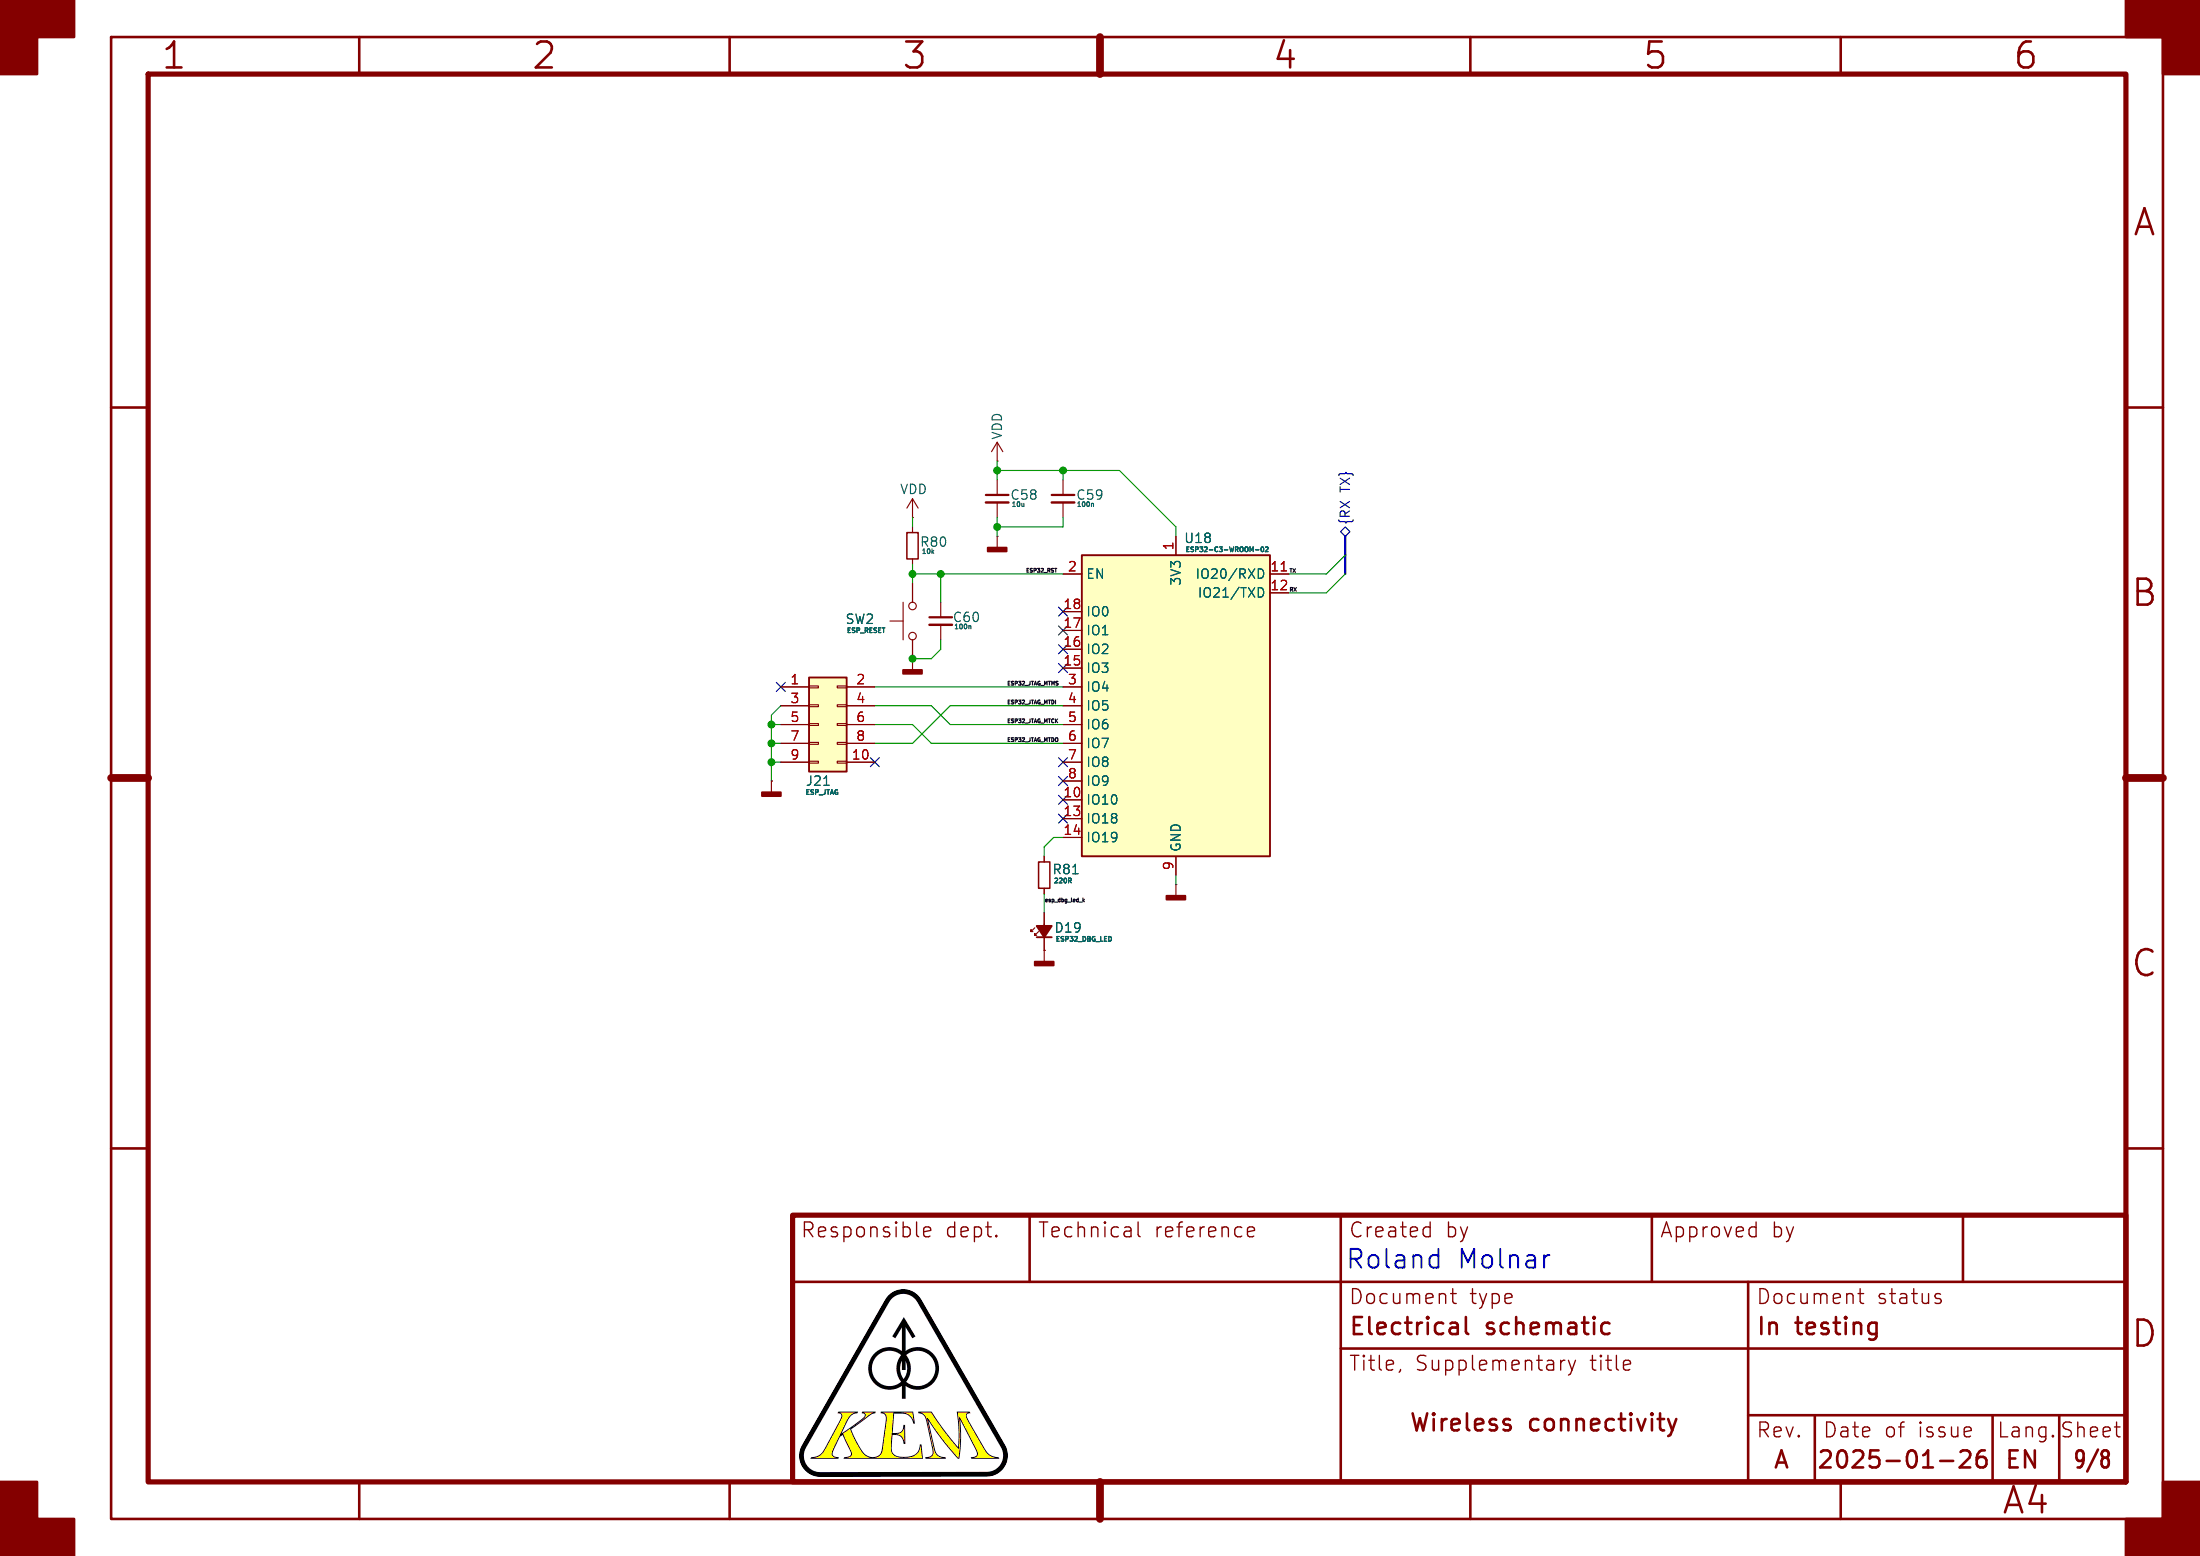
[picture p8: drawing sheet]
(kicad_sch
 (version 20250114)
 (generator "eeschema")
 (generator_version "9.0")
 (paper "A4")
 (title_block
  (title "Wireless connectivity")
  (date "2025-01-26")
  (rev "A")
  (comment 2 "Electrical schematic")
  (comment 3 "In testing")
  (comment 4 "EN"))
 (lib_symbols
  (symbol "Connector_Generic:Conn_02x05_Odd_Even"
   (pin_names
    (offset 1.016) (hide yes)) (exclude_from_sim no) (in_bom yes) (on_board yes)
   (property "Reference" "J" (at 1.27 7.62 0) (effects (font (size 1.27 1.27))))
   (property "Value" "Conn_02x05_Odd_Even" (at 1.27 -7.62 0) (effects (font (size 1.27 1.27))))
   (property "Footprint" "" (at 0 0 0) (effects (font (size 1.27 1.27)) (hide yes)))
   (property "Datasheet" "~" (at 0 0 0) (effects (font (size 1.27 1.27)) (hide yes)))
   (property "Description" "Generic connector, double row, 02x05, odd/even pin numbering scheme (row 1 odd numbers, row 2 even numbers), script generated (kicad-library-utils/schlib/autogen/connector/)" (at 0 0 0) (effects (font (size 1.27 1.27)) (hide yes)))
   (symbol "Conn_02x05_Odd_Even_1_1"
    (rectangle (start -1.27 6.35) (end 3.81 -6.35) (stroke (width 0.254) (type default)) (fill (type background)))
    (rectangle (start -1.27 5.207) (end 0 4.953) (stroke (width 0.1524) (type default)) (fill (type none)))
    (rectangle (start -1.27 2.667) (end 0 2.413) (stroke (width 0.1524) (type default)) (fill (type none)))
    (rectangle (start -1.27 0.127) (end 0 -0.127) (stroke (width 0.1524) (type default)) (fill (type none)))
    (rectangle (start -1.27 -2.413) (end 0 -2.667) (stroke (width 0.1524) (type default)) (fill (type none)))
    (rectangle (start -1.27 -4.953) (end 0 -5.207) (stroke (width 0.1524) (type default)) (fill (type none)))
    (rectangle (start 3.81 5.207) (end 2.54 4.953) (stroke (width 0.1524) (type default)) (fill (type none)))
    (rectangle (start 3.81 2.667) (end 2.54 2.413) (stroke (width 0.1524) (type default)) (fill (type none)))
    (rectangle (start 3.81 0.127) (end 2.54 -0.127) (stroke (width 0.1524) (type default)) (fill (type none)))
    (rectangle (start 3.81 -2.413) (end 2.54 -2.667) (stroke (width 0.1524) (type default)) (fill (type none)))
    (rectangle (start 3.81 -4.953) (end 2.54 -5.207) (stroke (width 0.1524) (type default)) (fill (type none)))
    (pin passive line (at -5.08 5.08 0) (length 3.81) (name "Pin_1" (effects (font (size 1.27 1.27)))) (number "1" (effects (font (size 1.27 1.27)))))
    (pin passive line (at -5.08 2.54 0) (length 3.81) (name "Pin_3" (effects (font (size 1.27 1.27)))) (number "3" (effects (font (size 1.27 1.27)))))
    (pin passive line (at -5.08 0 0) (length 3.81) (name "Pin_5" (effects (font (size 1.27 1.27)))) (number "5" (effects (font (size 1.27 1.27)))))
    (pin passive line (at -5.08 -2.54 0) (length 3.81) (name "Pin_7" (effects (font (size 1.27 1.27)))) (number "7" (effects (font (size 1.27 1.27)))))
    (pin passive line (at -5.08 -5.08 0) (length 3.81) (name "Pin_9" (effects (font (size 1.27 1.27)))) (number "9" (effects (font (size 1.27 1.27)))))
    (pin passive line (at 7.62 5.08 180) (length 3.81) (name "Pin_2" (effects (font (size 1.27 1.27)))) (number "2" (effects (font (size 1.27 1.27)))))
    (pin passive line (at 7.62 2.54 180) (length 3.81) (name "Pin_4" (effects (font (size 1.27 1.27)))) (number "4" (effects (font (size 1.27 1.27)))))
    (pin passive line (at 7.62 0 180) (length 3.81) (name "Pin_6" (effects (font (size 1.27 1.27)))) (number "6" (effects (font (size 1.27 1.27)))))
    (pin passive line (at 7.62 -2.54 180) (length 3.81) (name "Pin_8" (effects (font (size 1.27 1.27)))) (number "8" (effects (font (size 1.27 1.27)))))
    (pin passive line (at 7.62 -5.08 180) (length 3.81) (name "Pin_10" (effects (font (size 1.27 1.27)))) (number "10" (effects (font (size 1.27 1.27))))))
   (embedded_fonts no))
  (symbol "Device:C_Small"
   (pin_numbers (hide yes))
   (pin_names
    (offset 0.254) (hide yes)) (exclude_from_sim no) (in_bom yes) (on_board yes)
   (property "Reference" "C" (at 0.254 1.778 0) (effects (font (size 1.27 1.27)) (justify left)))
   (property "Value" "C_Small" (at 0.254 -2.032 0) (effects (font (size 1.27 1.27)) (justify left)))
   (property "Footprint" "" (at 0 0 0) (effects (font (size 1.27 1.27)) (hide yes)))
   (property "Datasheet" "~" (at 0 0 0) (effects (font (size 1.27 1.27)) (hide yes)))
   (property "Description" "Unpolarized capacitor, small symbol" (at 0 0 0) (effects (font (size 1.27 1.27)) (hide yes)))
   (symbol "C_Small_0_1"
    (polyline (pts (xy -1.524 0.508) (xy 1.524 0.508)) (stroke (width 0.3048) (type default)) (fill (type none)))
    (polyline (pts (xy -1.524 -0.508) (xy 1.524 -0.508)) (stroke (width 0.3302) (type default)) (fill (type none))))
   (symbol "C_Small_1_1"
    (pin passive line (at 0 2.54 270) (length 2.032) (name "~" (effects (font (size 1.27 1.27)))) (number "1" (effects (font (size 1.27 1.27)))))
    (pin passive line (at 0 -2.54 90) (length 2.032) (name "~" (effects (font (size 1.27 1.27)))) (number "2" (effects (font (size 1.27 1.27))))))
   (embedded_fonts no))
  (symbol "Device:LED_Small_Filled"
   (pin_numbers (hide yes))
   (pin_names
    (offset 0.254) (hide yes)) (exclude_from_sim no) (in_bom yes) (on_board yes)
   (property "Reference" "D" (at -1.27 3.175 0) (effects (font (size 1.27 1.27)) (justify left)))
   (property "Value" "LED_Small_Filled" (at -4.445 -2.54 0) (effects (font (size 1.27 1.27)) (justify left)))
   (property "Footprint" "" (at 0 0 90) (effects (font (size 1.27 1.27)) (hide yes)))
   (property "Datasheet" "~" (at 0 0 90) (effects (font (size 1.27 1.27)) (hide yes)))
   (property "Description" "Light emitting diode, small symbol, filled shape" (at 0 0 0) (effects (font (size 1.27 1.27)) (hide yes)))
   (symbol "LED_Small_Filled_0_1"
    (polyline (pts (xy -0.762 -1.016) (xy -0.762 1.016)) (stroke (width 0.254) (type default)) (fill (type none)))
    (polyline (pts (xy 0 0.762) (xy -0.508 1.27) (xy -0.254 1.27) (xy -0.508 1.27) (xy -0.508 1.016)) (stroke (width 0) (type default)) (fill (type none)))
    (polyline (pts (xy 0.508 1.27) (xy 0 1.778) (xy 0.254 1.778) (xy 0 1.778) (xy 0 1.524)) (stroke (width 0) (type default)) (fill (type none)))
    (polyline (pts (xy 0.762 -1.016) (xy -0.762 0) (xy 0.762 1.016) (xy 0.762 -1.016)) (stroke (width 0.254) (type default)) (fill (type outline)))
    (polyline (pts (xy 1.016 0) (xy -0.762 0)) (stroke (width 0) (type default)) (fill (type none))))
   (symbol "LED_Small_Filled_1_1"
    (pin passive line (at -2.54 0 0) (length 1.778) (name "K" (effects (font (size 1.27 1.27)))) (number "1" (effects (font (size 1.27 1.27)))))
    (pin passive line (at 2.54 0 180) (length 1.778) (name "A" (effects (font (size 1.27 1.27)))) (number "2" (effects (font (size 1.27 1.27))))))
   (embedded_fonts no))
  (symbol "Device:R_Small"
   (pin_numbers (hide yes))
   (pin_names
    (offset 0.254) (hide yes)) (exclude_from_sim no) (in_bom yes) (on_board yes)
   (property "Reference" "R" (at 0.762 0.508 0) (effects (font (size 1.27 1.27)) (justify left)))
   (property "Value" "R_Small" (at 0.762 -1.016 0) (effects (font (size 1.27 1.27)) (justify left)))
   (property "Footprint" "" (at 0 0 0) (effects (font (size 1.27 1.27)) (hide yes)))
   (property "Datasheet" "~" (at 0 0 0) (effects (font (size 1.27 1.27)) (hide yes)))
   (property "Description" "Resistor, small symbol" (at 0 0 0) (effects (font (size 1.27 1.27)) (hide yes)))
   (symbol "R_Small_0_1"
    (rectangle (start -0.762 1.778) (end 0.762 -1.778) (stroke (width 0.2032) (type default)) (fill (type none))))
   (symbol "R_Small_1_1"
    (pin passive line (at 0 2.54 270) (length 0.762) (name "~" (effects (font (size 1.27 1.27)))) (number "1" (effects (font (size 1.27 1.27)))))
    (pin passive line (at 0 -2.54 90) (length 0.762) (name "~" (effects (font (size 1.27 1.27)))) (number "2" (effects (font (size 1.27 1.27))))))
   (embedded_fonts no))
  (symbol "RF_Module:ESP32-C3-WROOM-02" (exclude_from_sim no) (in_bom yes) (on_board yes)
   (property "Reference" "U" (at -12.192 21.336 0) (effects (font (size 1.27 1.27))))
   (property "Value" "ESP32-C3-WROOM-02" (at 12.192 21.336 0) (effects (font (size 1.27 1.27))))
   (property "Footprint" "RF_Module:ESP32-C3-WROOM-02" (at 0 0.635 0) (effects (font (size 1.27 1.27)) (hide yes)))
   (property "Datasheet" "https://www.espressif.com/sites/default/files/documentation/esp32-c3-wroom-02_datasheet_en.pdf" (at 0 0.635 0) (effects (font (size 1.27 1.27)) (hide yes)))
   (property "Description" "802.11 b/g/n Wi­Fi and Bluetooth 5 module, ESP32­C3 SoC, RISC­V microprocessor, On-board antenna" (at 0 0.635 0) (effects (font (size 1.27 1.27)) (hide yes)))
   (symbol "ESP32-C3-WROOM-02_1_1"
    (rectangle (start -12.7 20.32) (end 12.7 -20.32) (stroke (width 0.254) (type default)) (fill (type background)))
    (pin input line (at -15.24 17.78 0) (length 2.54) (name "EN" (effects (font (size 1.27 1.27)))) (number "2" (effects (font (size 1.27 1.27)))))
    (pin bidirectional line (at -15.24 12.7 0) (length 2.54) (name "IO0" (effects (font (size 1.27 1.27)))) (number "18" (effects (font (size 1.27 1.27)))))
    (pin bidirectional line (at -15.24 10.16 0) (length 2.54) (name "IO1" (effects (font (size 1.27 1.27)))) (number "17" (effects (font (size 1.27 1.27)))))
    (pin bidirectional line (at -15.24 7.62 0) (length 2.54) (name "IO2" (effects (font (size 1.27 1.27)))) (number "16" (effects (font (size 1.27 1.27)))))
    (pin bidirectional line (at -15.24 5.08 0) (length 2.54) (name "IO3" (effects (font (size 1.27 1.27)))) (number "15" (effects (font (size 1.27 1.27)))))
    (pin bidirectional line (at -15.24 2.54 0) (length 2.54) (name "IO4" (effects (font (size 1.27 1.27)))) (number "3" (effects (font (size 1.27 1.27)))))
    (pin bidirectional line (at -15.24 0 0) (length 2.54) (name "IO5" (effects (font (size 1.27 1.27)))) (number "4" (effects (font (size 1.27 1.27)))))
    (pin bidirectional line (at -15.24 -2.54 0) (length 2.54) (name "IO6" (effects (font (size 1.27 1.27)))) (number "5" (effects (font (size 1.27 1.27)))))
    (pin bidirectional line (at -15.24 -5.08 0) (length 2.54) (name "IO7" (effects (font (size 1.27 1.27)))) (number "6" (effects (font (size 1.27 1.27)))))
    (pin bidirectional line (at -15.24 -7.62 0) (length 2.54) (name "IO8" (effects (font (size 1.27 1.27)))) (number "7" (effects (font (size 1.27 1.27)))))
    (pin bidirectional line (at -15.24 -10.16 0) (length 2.54) (name "IO9" (effects (font (size 1.27 1.27)))) (number "8" (effects (font (size 1.27 1.27)))))
    (pin bidirectional line (at -15.24 -12.7 0) (length 2.54) (name "IO10" (effects (font (size 1.27 1.27)))) (number "10" (effects (font (size 1.27 1.27)))))
    (pin bidirectional line (at -15.24 -15.24 0) (length 2.54) (name "IO18" (effects (font (size 1.27 1.27)))) (number "13" (effects (font (size 1.27 1.27)))))
    (pin bidirectional line (at -15.24 -17.78 0) (length 2.54) (name "IO19" (effects (font (size 1.27 1.27)))) (number "14" (effects (font (size 1.27 1.27)))))
    (pin power_in line (at 0 22.86 270) (length 2.54) (name "3V3" (effects (font (size 1.27 1.27)))) (number "1" (effects (font (size 1.27 1.27)))))
    (pin passive line (at 0 -22.86 90) (length 2.54) (hide yes) (name "GND" (effects (font (size 1.27 1.27)))) (number "19" (effects (font (size 1.27 1.27)))))
    (pin power_in line (at 0 -22.86 90) (length 2.54) (name "GND" (effects (font (size 1.27 1.27)))) (number "9" (effects (font (size 1.27 1.27)))))
    (pin bidirectional line (at 15.24 17.78 180) (length 2.54) (name "IO20/RXD" (effects (font (size 1.27 1.27)))) (number "11" (effects (font (size 1.27 1.27)))))
    (pin bidirectional line (at 15.24 15.24 180) (length 2.54) (name "IO21/TXD" (effects (font (size 1.27 1.27)))) (number "12" (effects (font (size 1.27 1.27))))))
   (embedded_fonts no))
  (symbol "Switch:SW_Push"
   (pin_numbers (hide yes))
   (pin_names
    (offset 1.016) (hide yes)) (exclude_from_sim no) (in_bom yes) (on_board yes)
   (property "Reference" "SW" (at 1.27 2.54 0) (effects (font (size 1.27 1.27)) (justify left)))
   (property "Value" "SW_Push" (at 0 -1.524 0) (effects (font (size 1.27 1.27))))
   (property "Footprint" "" (at 0 5.08 0) (effects (font (size 1.27 1.27)) (hide yes)))
   (property "Datasheet" "~" (at 0 5.08 0) (effects (font (size 1.27 1.27)) (hide yes)))
   (property "Description" "Push button switch, generic, two pins" (at 0 0 0) (effects (font (size 1.27 1.27)) (hide yes)))
   (symbol "SW_Push_0_1"
    (circle (center -2.032 0) (radius 0.508) (stroke (width 0) (type default)) (fill (type none)))
    (polyline (pts (xy 0 1.27) (xy 0 3.048)) (stroke (width 0) (type default)) (fill (type none)))
    (circle (center 2.032 0) (radius 0.508) (stroke (width 0) (type default)) (fill (type none)))
    (polyline (pts (xy 2.54 1.27) (xy -2.54 1.27)) (stroke (width 0) (type default)) (fill (type none)))
    (pin passive line (at -5.08 0 0) (length 2.54) (name "1" (effects (font (size 1.27 1.27)))) (number "1" (effects (font (size 1.27 1.27)))))
    (pin passive line (at 5.08 0 180) (length 2.54) (name "2" (effects (font (size 1.27 1.27)))) (number "2" (effects (font (size 1.27 1.27))))))
   (embedded_fonts no))
  (symbol "power:GNDD"
   (power)
   (pin_numbers (hide yes))
   (pin_names
    (offset 0) (hide yes)) (exclude_from_sim no) (in_bom yes) (on_board yes)
   (property "Reference" "#PWR" (at 0 -6.35 0) (effects (font (size 1.27 1.27)) (hide yes)))
   (property "Value" "GNDD" (at 0 -3.175 0) (effects (font (size 1.27 1.27))))
   (property "Footprint" "" (at 0 0 0) (effects (font (size 1.27 1.27)) (hide yes)))
   (property "Datasheet" "" (at 0 0 0) (effects (font (size 1.27 1.27)) (hide yes)))
   (property "Description" "Power symbol creates a global label with name \"GNDD\" , digital ground" (at 0 0 0) (effects (font (size 1.27 1.27)) (hide yes)))
   (symbol "GNDD_0_1"
    (rectangle (start -1.27 -1.524) (end 1.27 -2.032) (stroke (width 0.254) (type default)) (fill (type outline)))
    (polyline (pts (xy 0 0) (xy 0 -1.524)) (stroke (width 0) (type default)) (fill (type none))))
   (symbol "GNDD_1_1"
    (pin power_in line (at 0 0 270) (length 0) (name "~" (effects (font (size 1.27 1.27)))) (number "1" (effects (font (size 1.27 1.27))))))
   (embedded_fonts no))
  (symbol "power:VDD"
   (power)
   (pin_numbers (hide yes))
   (pin_names
    (offset 0) (hide yes)) (exclude_from_sim no) (in_bom yes) (on_board yes)
   (property "Reference" "#PWR" (at 0 -3.81 0) (effects (font (size 1.27 1.27)) (hide yes)))
   (property "Value" "VDD" (at 0 3.556 0) (effects (font (size 1.27 1.27))))
   (property "Footprint" "" (at 0 0 0) (effects (font (size 1.27 1.27)) (hide yes)))
   (property "Datasheet" "" (at 0 0 0) (effects (font (size 1.27 1.27)) (hide yes)))
   (property "Description" "Power symbol creates a global label with name \"VDD\"" (at 0 0 0) (effects (font (size 1.27 1.27)) (hide yes)))
   (symbol "VDD_0_1"
    (polyline (pts (xy -0.762 1.27) (xy 0 2.54)) (stroke (width 0) (type default)) (fill (type none)))
    (polyline (pts (xy 0 2.54) (xy 0.762 1.27)) (stroke (width 0) (type default)) (fill (type none)))
    (polyline (pts (xy 0 0) (xy 0 2.54)) (stroke (width 0) (type default)) (fill (type none))))
   (symbol "VDD_1_1"
    (pin power_in line (at 0 0 90) (length 0) (name "~" (effects (font (size 1.27 1.27)))) (number "1" (effects (font (size 1.27 1.27))))))
   (embedded_fonts no)))
 (text "Roland Molnar"
  (exclude_from_sim no)
  (at 195.58 170.18 0)
  (effects (font (size 2.54 2.54) (thickness 0.254)
    (bold yes))))
 (junction
  (at 104.14 100.33)
  (diameter 0)
  (color 0 0 0 0))
 (junction
  (at 104.14 102.87)
  (diameter 0)
  (color 0 0 0 0))
 (junction
  (at 104.14 97.79)
  (diameter 0)
  (color 0 0 0 0))
 (junction
  (at 123.19 88.9)
  (diameter 0)
  (color 0 0 0 0))
 (junction
  (at 134.62 63.5)
  (diameter 0)
  (color 0 0 0 0))
 (junction
  (at 123.19 77.47)
  (diameter 0)
  (color 0 0 0 0))
 (junction
  (at 143.51 63.5)
  (diameter 0)
  (color 0 0 0 0))
 (junction
  (at 134.62 71.12)
  (diameter 0)
  (color 0 0 0 0))
 (junction
  (at 127 77.47)
  (diameter 0)
  (color 0 0 0 0))
 (no_connect
  (at 143.51 85.09))
 (no_connect
  (at 143.51 105.41))
 (no_connect
  (at 105.41 92.71))
 (no_connect
  (at 143.51 110.49))
 (no_connect
  (at 118.11 102.87))
 (no_connect
  (at 143.51 107.95))
 (no_connect
  (at 143.51 87.63))
 (no_connect
  (at 143.51 82.55))
 (no_connect
  (at 143.51 102.87))
 (no_connect
  (at 143.51 90.17))
 (bus_entry
  (at 181.61 74.93)
  (size -2.54 2.54)
  (stroke (width 0) (type default)))
 (bus_entry
  (at 181.61 77.47)
  (size -2.54 2.54)
  (stroke (width 0) (type default)))
 (wire
  (pts (xy 123.19 77.47) (xy 127 77.47))
  (stroke (width 0) (type default)))
 (wire
  (pts (xy 134.62 69.85) (xy 134.62 71.12))
  (stroke (width 0) (type default)))
 (wire
  (pts (xy 134.62 63.5) (xy 134.62 64.77))
  (stroke (width 0) (type default)))
 (wire
  (pts (xy 118.11 95.25) (xy 125.73 95.25))
  (stroke (width 0) (type default)))
 (wire
  (pts (xy 173.99 77.47) (xy 179.07 77.47))
  (stroke (width 0) (type default)))
 (wire
  (pts (xy 125.73 100.33) (xy 143.51 100.33))
  (stroke (width 0) (type default)))
 (wire
  (pts (xy 125.73 100.33) (xy 123.19 97.79))
  (stroke (width 0) (type default)))
 (wire
  (pts (xy 127 77.47) (xy 127 81.28))
  (stroke (width 0) (type default)))
 (wire
  (pts (xy 125.73 88.9) (xy 127 87.63))
  (stroke (width 0) (type default)))
 (wire
  (pts (xy 104.14 96.52) (xy 104.14 97.79))
  (stroke (width 0) (type default)))
 (bus
  (pts (xy 181.61 72.39) (xy 181.61 74.93))
  (stroke (width 0) (type default)))
 (wire
  (pts (xy 140.97 120.65) (xy 140.97 123.19))
  (stroke (width 0) (type default)))
 (wire
  (pts (xy 104.14 97.79) (xy 105.41 97.79))
  (stroke (width 0) (type default)))
 (bus
  (pts (xy 181.61 74.93) (xy 181.61 77.47))
  (stroke (width 0) (type default)))
 (wire
  (pts (xy 104.14 100.33) (xy 105.41 100.33))
  (stroke (width 0) (type default)))
 (wire
  (pts (xy 140.97 114.3) (xy 140.97 115.57))
  (stroke (width 0) (type default)))
 (wire
  (pts (xy 118.11 92.71) (xy 143.51 92.71))
  (stroke (width 0) (type default)))
 (wire
  (pts (xy 128.27 95.25) (xy 123.19 100.33))
  (stroke (width 0) (type default)))
 (wire
  (pts (xy 104.14 96.52) (xy 105.41 95.25))
  (stroke (width 0) (type default)))
 (wire
  (pts (xy 158.75 118.11) (xy 158.75 119.38))
  (stroke (width 0) (type default)))
 (wire
  (pts (xy 123.19 77.47) (xy 123.19 78.74))
  (stroke (width 0) (type default)))
 (wire
  (pts (xy 134.62 62.23) (xy 134.62 63.5))
  (stroke (width 0) (type default)))
 (wire
  (pts (xy 118.11 97.79) (xy 123.19 97.79))
  (stroke (width 0) (type default)))
 (wire
  (pts (xy 173.99 80.01) (xy 179.07 80.01))
  (stroke (width 0) (type default)))
 (wire
  (pts (xy 143.51 69.85) (xy 143.51 71.12))
  (stroke (width 0) (type default)))
 (wire
  (pts (xy 118.11 100.33) (xy 123.19 100.33))
  (stroke (width 0) (type default)))
 (wire
  (pts (xy 104.14 102.87) (xy 104.14 105.41))
  (stroke (width 0) (type default)))
 (wire
  (pts (xy 143.51 63.5) (xy 151.13 63.5))
  (stroke (width 0) (type default)))
 (wire
  (pts (xy 123.19 76.2) (xy 123.19 77.47))
  (stroke (width 0) (type default)))
 (wire
  (pts (xy 127 77.47) (xy 143.51 77.47))
  (stroke (width 0) (type default)))
 (wire
  (pts (xy 128.27 97.79) (xy 125.73 95.25))
  (stroke (width 0) (type default)))
 (wire
  (pts (xy 134.62 71.12) (xy 143.51 71.12))
  (stroke (width 0) (type default)))
 (wire
  (pts (xy 104.14 100.33) (xy 104.14 102.87))
  (stroke (width 0) (type default)))
 (wire
  (pts (xy 123.19 88.9) (xy 125.73 88.9))
  (stroke (width 0) (type default)))
 (wire
  (pts (xy 128.27 95.25) (xy 143.51 95.25))
  (stroke (width 0) (type default)))
 (wire
  (pts (xy 127 86.36) (xy 127 87.63))
  (stroke (width 0) (type default)))
 (wire
  (pts (xy 142.24 113.03) (xy 143.51 113.03))
  (stroke (width 0) (type default)))
 (wire
  (pts (xy 123.19 69.85) (xy 123.19 71.12))
  (stroke (width 0) (type default)))
 (wire
  (pts (xy 140.97 114.3) (xy 142.24 113.03))
  (stroke (width 0) (type default)))
 (wire
  (pts (xy 104.14 102.87) (xy 105.41 102.87))
  (stroke (width 0) (type default)))
 (wire
  (pts (xy 158.75 71.12) (xy 158.75 72.39))
  (stroke (width 0) (type default)))
 (wire
  (pts (xy 158.75 71.12) (xy 151.13 63.5))
  (stroke (width 0) (type default)))
 (wire
  (pts (xy 134.62 71.12) (xy 134.62 72.39))
  (stroke (width 0) (type default)))
 (wire
  (pts (xy 104.14 97.79) (xy 104.14 100.33))
  (stroke (width 0) (type default)))
 (wire
  (pts (xy 143.51 63.5) (xy 143.51 64.77))
  (stroke (width 0) (type default)))
 (wire
  (pts (xy 134.62 63.5) (xy 143.51 63.5))
  (stroke (width 0) (type default)))
 (wire
  (pts (xy 128.27 97.79) (xy 143.51 97.79))
  (stroke (width 0) (type default)))
 (image
  (at 121.92 186.69)
  (scale 0.0477857)
  (data))
 (label "ESP32_RST"
  (at 138.43 77.47 0)
  (effects (font (size 0.508 0.508)
    (bold yes)) (justify left bottom)))
 (label "ESP32_JTAG_MTDO"
  (at 135.89 100.33 0)
  (effects (font (size 0.508 0.508)
    (bold yes)) (justify left bottom)))
 (label "ESP32_JTAG_MTCK"
  (at 135.89 97.79 0)
  (effects (font (size 0.508 0.508)
    (bold yes)) (justify left bottom)))
 (label "ESP32_JTAG_MTDI"
  (at 135.89 95.25 0)
  (effects (font (size 0.508 0.508)
    (bold yes)) (justify left bottom)))
 (label "TX"
  (at 173.99 77.47 0)
  (effects (font (size 0.508 0.508)) (justify left bottom)))
 (label "esp_dbg_led_k"
  (at 140.97 121.92 0)
  (effects (font (size 0.508 0.508)) (justify left bottom)))
 (label "ESP32_JTAG_MTMS"
  (at 135.89 92.71 0)
  (effects (font (size 0.508 0.508)
    (bold yes)) (justify left bottom)))
 (label "RX"
  (at 173.99 80.01 0)
  (effects (font (size 0.508 0.508)) (justify left bottom)))
 (hierarchical_label "{RX TX}"
  (shape bidirectional)
  (at 181.61 72.39 90)
  (effects (font (size 1.27 1.27)) (justify left)))
 (symbol
  (lib_id "Device:R_Small")
  (at 140.97 118.11 0)
  (mirror y)
  (unit 1)
  (exclude_from_sim no)
  (in_bom yes)
  (on_board yes)
  (dnp no)
  (property "Reference" "R81" (at 141.986 117.348 0) (effects (font (size 1.27 1.27)) (justify right)))
  (property "Value" "220R" (at 142.24 118.872 0) (effects (font (size 0.635 0.635)) (justify right)))
  (property "Footprint" "Resistor_SMD:R_0805_2012Metric" (at 140.97 118.11 0) (effects (font (size 1.27 1.27)) (hide yes)))
  (property "Datasheet" "~" (at 140.97 118.11 0) (effects (font (size 1.27 1.27)) (hide yes)))
  (property "Description" "Resistor, small symbol" (at 140.97 118.11 0) (effects (font (size 1.27 1.27)) (hide yes)))
  (property "DigiKey PN" "311-220CRCT-ND" (at 140.97 118.11 0) (effects (font (size 1.27 1.27)) (hide yes)))
  (property "Manufacturer PN" "RC0805FR-07220RL" (at 140.97 118.11 0) (effects (font (size 1.27 1.27)) (hide yes)))
  (property "Mouser PN" "603-RC0805FR-07220RL" (at 140.97 118.11 0) (effects (font (size 1.27 1.27)) (hide yes)))
  (pin "2")
  (pin "1"))
 (symbol
  (lib_id "power:GNDD")
  (at 104.14 105.41 0)
  (unit 1)
  (exclude_from_sim no)
  (in_bom yes)
  (on_board yes)
  (dnp no)
  (fields_autoplaced yes)
  (property "Reference" "#PWR0111" (at 104.14 111.76 0) (effects (font (size 1.27 1.27)) (hide yes)))
  (property "Value" "GNDD" (at 104.14 109.22 0) (effects (font (size 1.27 1.27)) (hide yes)))
  (property "Footprint" "" (at 104.14 105.41 0) (effects (font (size 1.27 1.27)) (hide yes)))
  (property "Datasheet" "" (at 104.14 105.41 0) (effects (font (size 1.27 1.27)) (hide yes)))
  (property "Description" "Power symbol creates a global label with name \"GNDD\" , digital ground" (at 104.14 105.41 0) (effects (font (size 1.27 1.27)) (hide yes)))
  (pin "1"))
 (symbol
  (lib_id "Switch:SW_Push")
  (at 123.19 83.82 90)
  (unit 1)
  (exclude_from_sim no)
  (in_bom yes)
  (on_board yes)
  (dnp no)
  (property "Reference" "SW2" (at 114.046 83.566 90) (effects (font (size 1.27 1.27)) (justify right)))
  (property "Value" "ESP_RESET" (at 114.3 85.09 90) (effects (font (size 0.635 0.635)) (justify right)))
  (property "Footprint" "Button_Switch_SMD:SW_SPST_PTS647_Sx38" (at 118.11 83.82 0) (effects (font (size 1.27 1.27)) (hide yes)))
  (property "Datasheet" "~" (at 118.11 83.82 0) (effects (font (size 1.27 1.27)) (hide yes)))
  (property "Description" "Push button switch, generic, two pins" (at 123.19 83.82 0) (effects (font (size 1.27 1.27)) (hide yes)))
  (property "DigiKey PN" "PTS647SN50SMTR2LFSCT-ND" (at 123.19 83.82 0) (effects (font (size 1.27 1.27)) (hide yes)))
  (property "Manufacturer PN" "PTS647SN50SMTR2 LFS" (at 123.19 83.82 0) (effects (font (size 1.27 1.27)) (hide yes)))
  (property "Mouser PN" "611-PTS647SN50SMTR2L" (at 123.19 83.82 0) (effects (font (size 1.27 1.27)) (hide yes)))
  (pin "1")
  (pin "2"))
 (symbol
  (lib_id "Device:C_Small")
  (at 143.51 67.31 0)
  (unit 1)
  (exclude_from_sim no)
  (in_bom yes)
  (on_board yes)
  (dnp no)
  (property "Reference" "C59" (at 149.098 66.802 0) (effects (font (size 1.27 1.27)) (justify right)))
  (property "Value" "100n" (at 147.828 68.072 0) (effects (font (size 0.635 0.635)) (justify right)))
  (property "Footprint" "Capacitor_SMD:C_0805_2012Metric" (at 143.51 67.31 0) (effects (font (size 1.27 1.27)) (hide yes)))
  (property "Datasheet" "~" (at 143.51 67.31 0) (effects (font (size 1.27 1.27)) (hide yes)))
  (property "Description" "Unpolarized capacitor, small symbol" (at 143.51 67.31 0) (effects (font (size 1.27 1.27)) (hide yes)))
  (property "DigiKey PN" "399-C0805C104K5RAC7210CT-ND" (at 143.51 67.31 0) (effects (font (size 1.27 1.27)) (hide yes)))
  (property "Manufacturer PN" "C0805C104K5RAC7411" (at 143.51 67.31 0) (effects (font (size 1.27 1.27)) (hide yes)))
  (property "Mouser PN" "80-C0805C104K5RACLR" (at 143.51 67.31 0) (effects (font (size 1.27 1.27)) (hide yes)))
  (pin "2")
  (pin "1"))
 (symbol
  (lib_id "Device:LED_Small_Filled")
  (at 140.97 125.73 90)
  (unit 1)
  (exclude_from_sim no)
  (in_bom yes)
  (on_board yes)
  (dnp no)
  (property "Reference" "D19" (at 142.24 125.222 90) (effects (font (size 1.27 1.27)) (justify right)))
  (property "Value" "ESP32_DBG_LED" (at 142.494 126.746 90) (effects (font (size 0.635 0.635)) (justify right)))
  (property "Footprint" "LED_SMD:LED_0805_2012Metric" (at 140.97 125.73 90) (effects (font (size 1.27 1.27)) (hide yes)))
  (property "Datasheet" "~" (at 140.97 125.73 90) (effects (font (size 1.27 1.27)) (hide yes)))
  (property "Description" "LED" (at 140.97 125.73 0) (effects (font (size 1.27 1.27)) (hide yes)))
  (property "DigiKey PN" "160-1427-1-ND" (at 140.97 125.73 0) (effects (font (size 1.27 1.27)) (hide yes)))
  (property "Manufacturer PN" "LTST-C171KRKT " (at 140.97 125.73 0) (effects (font (size 1.27 1.27)) (hide yes)))
  (property "Mouser PN" "859-LTST-C171KRKT" (at 140.97 125.73 0) (effects (font (size 1.27 1.27)) (hide yes)))
  (pin "2")
  (pin "1"))
 (symbol
  (lib_id "Device:R_Small")
  (at 123.19 73.66 0)
  (mirror x)
  (unit 1)
  (exclude_from_sim no)
  (in_bom yes)
  (on_board yes)
  (dnp no)
  (property "Reference" "R80" (at 128.016 73.152 0) (effects (font (size 1.27 1.27)) (justify right)))
  (property "Value" "10k" (at 126.238 74.422 0) (effects (font (size 0.635 0.635)) (justify right)))
  (property "Footprint" "Resistor_SMD:R_0805_2012Metric" (at 123.19 73.66 0) (effects (font (size 1.27 1.27)) (hide yes)))
  (property "Datasheet" "~" (at 123.19 73.66 0) (effects (font (size 1.27 1.27)) (hide yes)))
  (property "Description" "Resistor, small symbol" (at 123.19 73.66 0) (effects (font (size 1.27 1.27)) (hide yes)))
  (property "DigiKey PN" "311-2699-1-ND" (at 123.19 73.66 0) (effects (font (size 1.27 1.27)) (hide yes)))
  (property "Manufacturer PN" "RT0805DRD0710KL" (at 123.19 73.66 0) (effects (font (size 1.27 1.27)) (hide yes)))
  (property "Mouser PN" "603-RT0805DRD0710KL " (at 123.19 73.66 0) (effects (font (size 1.27 1.27)) (hide yes)))
  (pin "2")
  (pin "1"))
 (symbol
  (lib_id "power:VDD")
  (at 134.62 62.23 0)
  (unit 1)
  (exclude_from_sim no)
  (in_bom yes)
  (on_board yes)
  (dnp no)
  (property "Reference" "#PWR0107" (at 134.62 66.04 0) (effects (font (size 1.27 1.27)) (hide yes)))
  (property "Value" "VDD" (at 134.62 59.436 90) (effects (font (size 1.27 1.27)) (justify left)))
  (property "Footprint" "" (at 134.62 62.23 0) (effects (font (size 1.27 1.27)) (hide yes)))
  (property "Datasheet" "" (at 134.62 62.23 0) (effects (font (size 1.27 1.27)) (hide yes)))
  (property "Description" "Power symbol creates a global label with name \"VDD\"" (at 134.62 62.23 0) (effects (font (size 1.27 1.27)) (hide yes)))
  (pin "1"))
 (symbol
  (lib_id "power:GNDD")
  (at 158.75 119.38 0)
  (unit 1)
  (exclude_from_sim no)
  (in_bom yes)
  (on_board yes)
  (dnp no)
  (fields_autoplaced yes)
  (property "Reference" "#PWR0112" (at 158.75 125.73 0) (effects (font (size 1.27 1.27)) (hide yes)))
  (property "Value" "GNDD" (at 158.75 123.19 0) (effects (font (size 1.27 1.27)) (hide yes)))
  (property "Footprint" "" (at 158.75 119.38 0) (effects (font (size 1.27 1.27)) (hide yes)))
  (property "Datasheet" "" (at 158.75 119.38 0) (effects (font (size 1.27 1.27)) (hide yes)))
  (property "Description" "Power symbol creates a global label with name \"GNDD\" , digital ground" (at 158.75 119.38 0) (effects (font (size 1.27 1.27)) (hide yes)))
  (pin "1"))
 (symbol
  (lib_id "power:GNDD")
  (at 123.19 88.9 0)
  (unit 1)
  (exclude_from_sim no)
  (in_bom yes)
  (on_board yes)
  (dnp no)
  (fields_autoplaced yes)
  (property "Reference" "#PWR0110" (at 123.19 95.25 0) (effects (font (size 1.27 1.27)) (hide yes)))
  (property "Value" "GNDD" (at 123.19 92.71 0) (effects (font (size 1.27 1.27)) (hide yes)))
  (property "Footprint" "" (at 123.19 88.9 0) (effects (font (size 1.27 1.27)) (hide yes)))
  (property "Datasheet" "" (at 123.19 88.9 0) (effects (font (size 1.27 1.27)) (hide yes)))
  (property "Description" "Power symbol creates a global label with name \"GNDD\" , digital ground" (at 123.19 88.9 0) (effects (font (size 1.27 1.27)) (hide yes)))
  (pin "1"))
 (symbol
  (lib_id "RF_Module:ESP32-C3-WROOM-02")
  (at 158.75 95.25 0)
  (unit 1)
  (exclude_from_sim no)
  (in_bom yes)
  (on_board yes)
  (dnp no)
  (property "Reference" "U18" (at 159.766 72.644 0) (effects (font (size 1.27 1.27)) (justify left)))
  (property "Value" "ESP32-C3-WROOM-02" (at 160.02 74.168 0) (effects (font (size 0.635 0.635)) (justify left)))
  (property "Footprint" "RF_Module:ESP32-C3-WROOM-02" (at 158.75 94.615 0) (effects (font (size 1.27 1.27)) (hide yes)))
  (property "Datasheet" "https://www.espressif.com/sites/default/files/documentation/esp32-c3-wroom-02_datasheet_en.pdf" (at 158.75 94.615 0) (effects (font (size 1.27 1.27)) (hide yes)))
  (property "Description" "802.11 b/g/n Wi­Fi and Bluetooth 5 module, ESP32­C3 SoC, RISC­V microprocessor, On-board antenna" (at 158.75 94.615 0) (effects (font (size 1.27 1.27)) (hide yes)))
  (property "DigiKey PN" "1965-ESP32-C3-WROOM-02-H4CT-ND" (at 158.75 95.25 0) (effects (font (size 1.27 1.27)) (hide yes)))
  (property "Manufacturer PN" "ESP32-C3-WROOM-02-H4" (at 158.75 95.25 0) (effects (font (size 1.27 1.27)) (hide yes)))
  (property "Mouser PN" "356-ESP32C3WROOM02H4" (at 158.75 95.25 0) (effects (font (size 1.27 1.27)) (hide yes)))
  (pin "18")
  (pin "6")
  (pin "14")
  (pin "17")
  (pin "9")
  (pin "8")
  (pin "16")
  (pin "13")
  (pin "7")
  (pin "12")
  (pin "19")
  (pin "3")
  (pin "15")
  (pin "4")
  (pin "2")
  (pin "10")
  (pin "11")
  (pin "5")
  (pin "1"))
 (symbol
  (lib_id "Device:C_Small")
  (at 134.62 67.31 0)
  (unit 1)
  (exclude_from_sim no)
  (in_bom yes)
  (on_board yes)
  (dnp no)
  (property "Reference" "C58" (at 140.208 66.802 0) (effects (font (size 1.27 1.27)) (justify right)))
  (property "Value" "10u" (at 138.43 68.072 0) (effects (font (size 0.635 0.635)) (justify right)))
  (property "Footprint" "Capacitor_SMD:C_0805_2012Metric" (at 134.62 67.31 0) (effects (font (size 1.27 1.27)) (hide yes)))
  (property "Datasheet" "~" (at 134.62 67.31 0) (effects (font (size 1.27 1.27)) (hide yes)))
  (property "Description" "Unpolarized capacitor, small symbol" (at 134.62 67.31 0) (effects (font (size 1.27 1.27)) (hide yes)))
  (property "DigiKey PN" "399-C0805C106K8PACTUCT-ND" (at 134.62 67.31 0) (effects (font (size 1.27 1.27)) (hide yes)))
  (property "Manufacturer PN" "C0805C106K8PACTU" (at 134.62 67.31 0) (effects (font (size 1.27 1.27)) (hide yes)))
  (property "Mouser PN" "80-C0805C106K8P" (at 134.62 67.31 0) (effects (font (size 1.27 1.27)) (hide yes)))
  (pin "2")
  (pin "1"))
 (symbol
  (lib_id "Device:C_Small")
  (at 127 83.82 0)
  (mirror y)
  (unit 1)
  (exclude_from_sim no)
  (in_bom yes)
  (on_board yes)
  (dnp no)
  (property "Reference" "C60" (at 128.524 83.312 0) (effects (font (size 1.27 1.27)) (justify right)))
  (property "Value" "100n" (at 128.778 84.582 0) (effects (font (size 0.635 0.635)) (justify right)))
  (property "Footprint" "Capacitor_SMD:C_0805_2012Metric" (at 127 83.82 0) (effects (font (size 1.27 1.27)) (hide yes)))
  (property "Datasheet" "~" (at 127 83.82 0) (effects (font (size 1.27 1.27)) (hide yes)))
  (property "Description" "Unpolarized capacitor, small symbol" (at 127 83.82 0) (effects (font (size 1.27 1.27)) (hide yes)))
  (property "DigiKey PN" "399-C0805C104K5RAC7210CT-ND" (at 127 83.82 0) (effects (font (size 1.27 1.27)) (hide yes)))
  (property "Manufacturer PN" "C0805C104K5RAC7411" (at 127 83.82 0) (effects (font (size 1.27 1.27)) (hide yes)))
  (property "Mouser PN" "80-C0805C104K5RACLR" (at 127 83.82 0) (effects (font (size 1.27 1.27)) (hide yes)))
  (pin "2")
  (pin "1"))
 (symbol
  (lib_id "power:GNDD")
  (at 140.97 128.27 0)
  (unit 1)
  (exclude_from_sim no)
  (in_bom yes)
  (on_board yes)
  (dnp no)
  (fields_autoplaced yes)
  (property "Reference" "#PWR0113" (at 140.97 134.62 0) (effects (font (size 1.27 1.27)) (hide yes)))
  (property "Value" "GNDD" (at 140.97 132.08 0) (effects (font (size 1.27 1.27)) (hide yes)))
  (property "Footprint" "" (at 140.97 128.27 0) (effects (font (size 1.27 1.27)) (hide yes)))
  (property "Datasheet" "" (at 140.97 128.27 0) (effects (font (size 1.27 1.27)) (hide yes)))
  (property "Description" "Power symbol creates a global label with name \"GNDD\" , digital ground" (at 140.97 128.27 0) (effects (font (size 1.27 1.27)) (hide yes)))
  (pin "1"))
 (symbol
  (lib_id "Connector_Generic:Conn_02x05_Odd_Even")
  (at 110.49 97.79 0)
  (unit 1)
  (exclude_from_sim no)
  (in_bom yes)
  (on_board yes)
  (dnp no)
  (property "Reference" "J21" (at 110.49 105.41 0) (effects (font (size 1.27 1.27))))
  (property "Value" "ESP_JTAG" (at 110.998 106.934 0) (effects (font (size 0.635 0.635))))
  (property "Footprint" "Connector_PinHeader_1.27mm:PinHeader_2x05_P1.27mm_Vertical" (at 110.49 97.79 0) (effects (font (size 1.27 1.27)) (hide yes)))
  (property "Datasheet" "~" (at 110.49 97.79 0) (effects (font (size 1.27 1.27)) (hide yes)))
  (property "Description" "3221-10-0300-00" (at 110.49 97.79 0) (effects (font (size 1.27 1.27)) (hide yes)))
  (property "DigiKey PN" "SAM8798-ND" (at 110.49 97.79 0) (effects (font (size 1.27 1.27)) (hide yes)))
  (property "Manufacturer PN" "FTSH-105-01-L-D-K" (at 110.49 97.79 0) (effects (font (size 1.27 1.27)) (hide yes)))
  (property "Mouser PN" "200-FTSH10501LDK" (at 110.49 97.79 0) (effects (font (size 1.27 1.27)) (hide yes)))
  (pin "8")
  (pin "3")
  (pin "9")
  (pin "2")
  (pin "7")
  (pin "10")
  (pin "6")
  (pin "1")
  (pin "4")
  (pin "5"))
 (symbol
  (lib_id "power:GNDD")
  (at 134.62 72.39 0)
  (unit 1)
  (exclude_from_sim no)
  (in_bom yes)
  (on_board yes)
  (dnp no)
  (fields_autoplaced yes)
  (property "Reference" "#PWR0109" (at 134.62 78.74 0) (effects (font (size 1.27 1.27)) (hide yes)))
  (property "Value" "GNDD" (at 134.62 76.2 0) (effects (font (size 1.27 1.27)) (hide yes)))
  (property "Footprint" "" (at 134.62 72.39 0) (effects (font (size 1.27 1.27)) (hide yes)))
  (property "Datasheet" "" (at 134.62 72.39 0) (effects (font (size 1.27 1.27)) (hide yes)))
  (property "Description" "Power symbol creates a global label with name \"GNDD\" , digital ground" (at 134.62 72.39 0) (effects (font (size 1.27 1.27)) (hide yes)))
  (pin "1"))
 (symbol
  (lib_id "power:VDD")
  (at 123.19 69.85 0)
  (unit 1)
  (exclude_from_sim no)
  (in_bom yes)
  (on_board yes)
  (dnp no)
  (property "Reference" "#PWR0108" (at 123.19 73.66 0) (effects (font (size 1.27 1.27)) (hide yes)))
  (property "Value" "VDD" (at 121.412 66.04 0) (effects (font (size 1.27 1.27)) (justify left)))
  (property "Footprint" "" (at 123.19 69.85 0) (effects (font (size 1.27 1.27)) (hide yes)))
  (property "Datasheet" "" (at 123.19 69.85 0) (effects (font (size 1.27 1.27)) (hide yes)))
  (property "Description" "Power symbol creates a global label with name \"VDD\"" (at 123.19 69.85 0) (effects (font (size 1.27 1.27)) (hide yes)))
  (pin "1")))
